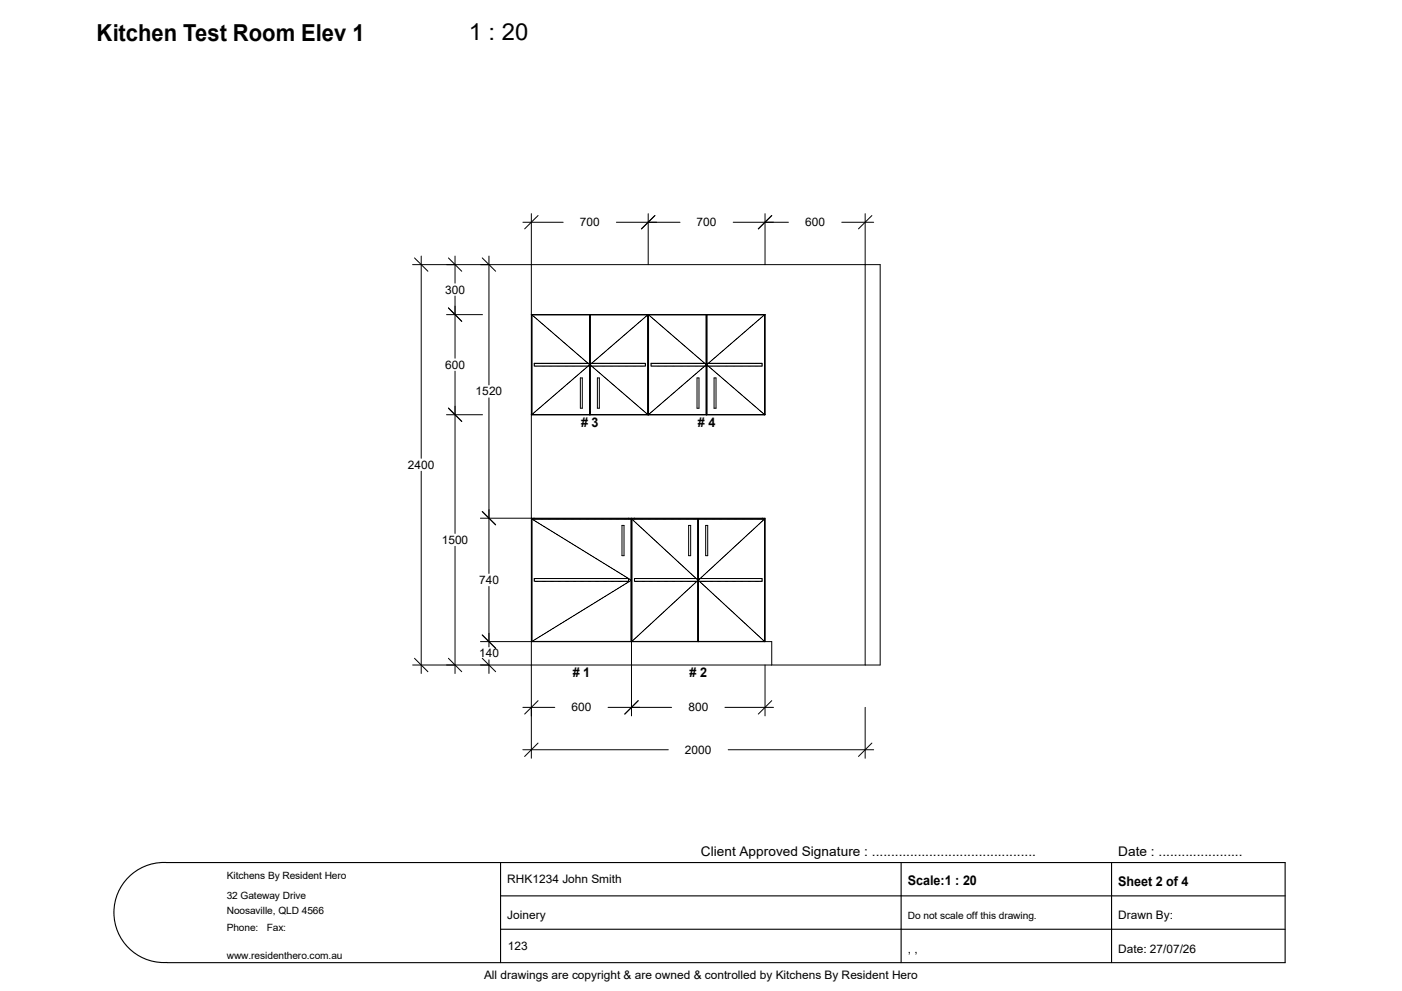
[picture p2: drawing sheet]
<svg xmlns="http://www.w3.org/2000/svg" width="420mm" height="297mm" viewBox="0 0 420 297" stroke-linecap="round" stroke-linejoin="round" font-family="sans-serif">
<path d="M150 258.5v30M269.9 258.5v30M333 258.5v30M38.5 262.9a14.9 14.9 0 0 1 11.5-4.4h335v30h-335a15 15 0 0 1-14.6-8.9 15 15 0 0 1 3.1-16.7zM150 268.5h235M150 278.5h235" fill="none" stroke="#000" stroke-width=".33"/>
<g fill="none" stroke="#000" stroke-width=".3">
<path d="M123.6 79.3h140.1v120h-140.1M124.2 77.3l4 4M126.2 76.7v60.7M134.3 77.3l4 4M136.3 76.7v8.2M144.5 77.3l4 4M146.5 76.7v38.7M156.6 66.6h12.1M159.2 64v163.2M161.2 64.6l-4 4M184.7 66.6h19M194.2 64v15.3"/>
<path d="M196.2 64.6l-4 4M219.7 66.6h16.5M229.2 64v15.3M231.2 64.6l-4 4M252.2 66.6h9.5M259.2 64v135.3M261.2 64.6l-4 4M133.8 94.3h10.7M134.3 92.3l4 4M136.3 88.7v18.7M159.2 94.4h17.4M159.2 94.3h70v30h-70"/>
<path d="M159.3 94.3v.1M159.3 94.3v30M159.3 94.3l17.3 15-17.3 15M176.6 94.4v29.8M176.6 95.1h.1M176.8 94.4l34.8-.1v30l-34.8-.1M176.8 94.4v29.8M194.1 94.3v30M194.1 94.3l-17.4 15 17.4 15M194.2 94.3v30M194.2 94.3l17.4 15-17.4 15M211.6 95.1h.1"/>
<path d="M229.1 94.3v30M229.1 94.3l-17.4 15 17.4 15M229.2 94.4l-17.5-.1v30l17.5-.1M136.3 111.2v48.7M146.5 119.2v52.7M160 108.9h33.3v.8h-33.3zM173.9 113.3h.5v9h-.5zM179 113.3h.5v9h-.5zM195 108.9h33.3v.8h-33.3zM208.8 113.3h.6v9h-.6zM213.9 113.3h.6v9h-.6zM133.8 124.3h10.7"/>
<path d="M134.3 122.3l4 4M159.2 124.2h17.4M159.3 124.2v.1M176.6 123.5h.1M211.6 123.5h.1M126.2 141.2v60.6M143.9 155.3h85.3v37M144.5 153.3l4 4M159.3 155.5v36.8M159.3 155.5v.1M159.3 155.5h29.8M159.3 155.5l29.8 18.4-29.8 18.4"/>
<path d="M160 155.3v.2M186.3 157.5h.6v9h-.6zM188.4 155.3v.2M189.1 155.5v.1M189.1 155.5v36.8h-29.8M189.2 155.3v59.2M189.2 155.5h39.9M189.2 155.5l.1 .1M189.2 155.5v36.8M189.2 155.5l19.9 18.4-19.9 18.4M190 155.3v.2M206.3 157.5h.6v9h-.6z"/>
<path d="M209.1 155.6v36.7zM209.1 156.1h.1M209.2 155.5v36.8zM211.4 157.5h.6v9h-.6zM228.3 155.3v.2M229.1 155.5v36.8M229.1 155.5l-.1 36.7M229.1 155.5l-19.9 18.4 19.9 18.4M136.3 163.7v38.1M146.5 175.8v18.1M160 173.4h28.3v.8h-28.3zM190.1 173.4h38.2v.8h-38.2z"/>
<path d="M124.2 197.3l4 4M134.3 197.3l4 4M143.9 192.3h87.3v7M144.5 197.3l4 4M144.5 190.3l4 4M146.5 197.8v4M209.1 192.2l-19.9 .1M209.1 191.5h.1M209.2 192.2h19.8M229 192.2l.1 .1M229.2 199.3v15.2M156.6 212h9.6"/>
<path d="M161.2 210l-4 4M182.2 212h19M191.2 210l-4 4M217.2 212h14.5M231.2 210l-4 4M259.2 212v15.2M156.6 224.7h43.6M161.2 222.7l-4 4M218.2 224.7h43.5M261.2 222.7l-4 4"/>
</g>
<g font-size="7">
<text x="29" y="12.2">Kitchen Test Room Elev 1</text>
<text x="140.4" y="12">1 : 20</text>
</g>
<g font-size="4">
<text x="174.1" y="128"># 3</text>
<text x="209.1" y="128"># 4</text>
<text x="171.6" y="203"># 1</text>
<text x="206.6" y="203"># 2</text>
<text x="210" y="256.5">Client Approved Signature : ...........................................</text>
<text x="335" y="256.5">Date : ......................</text>
<text x="272" y="265.3">Scale:1 : 20</text>
<text x="335" y="265.5">Sheet 2 of 4</text>
</g>
<g font-size="3.5">
<text x="173.7" y="67.8">700</text>
<text x="208.7" y="67.8">700</text>
<text x="241.2" y="67.8">600</text>
<text x="133.3" y="88">300</text>
<text x="133.3" y="110.5">600</text>
<text x="142.5" y="118.5">1520</text>
<text x="122.2" y="140.5">2400</text>
<text x="132.3" y="163">1500</text>
<text x="143.5" y="175">740</text>
<text x="143.5" y="197">140</text>
<text x="171.2" y="213.2">600</text>
<text x="206.2" y="213.2">800</text>
<text x="205.2" y="225.9">2000</text>
<text x="152" y="264.5">RHK1234 John Smith</text>
<text x="152" y="275.5">Joinery</text>
<text x="335" y="275.5">Drawn By:</text>
<text x="152.1" y="284.6">123</text>
<text x="272" y="285.5">, ,</text>
<text x="335" y="285.5">Date: 27/07/26</text>
<text x="145" y="293.5">All drawings are copyright &amp; are owned &amp; controlled by Kitchens By Resident Hero</text>
</g>
<g font-size="3">
<text x="67.9" y="263.5">Kitchens By Resident Hero</text>
<text x="67.9" y="269.5">32 Gateway Drive</text>
<text x="67.9" y="274">Noosaville, QLD 4566</text>
<text x="272" y="275.5">Do not scale off this drawing.</text>
<text x="67.9" y="279">Phone:</text>
<text x="79.9" y="279">Fax:</text>
<text x="67.9" y="287.5">www.residenthero.com.au</text>
</g>
</svg>
